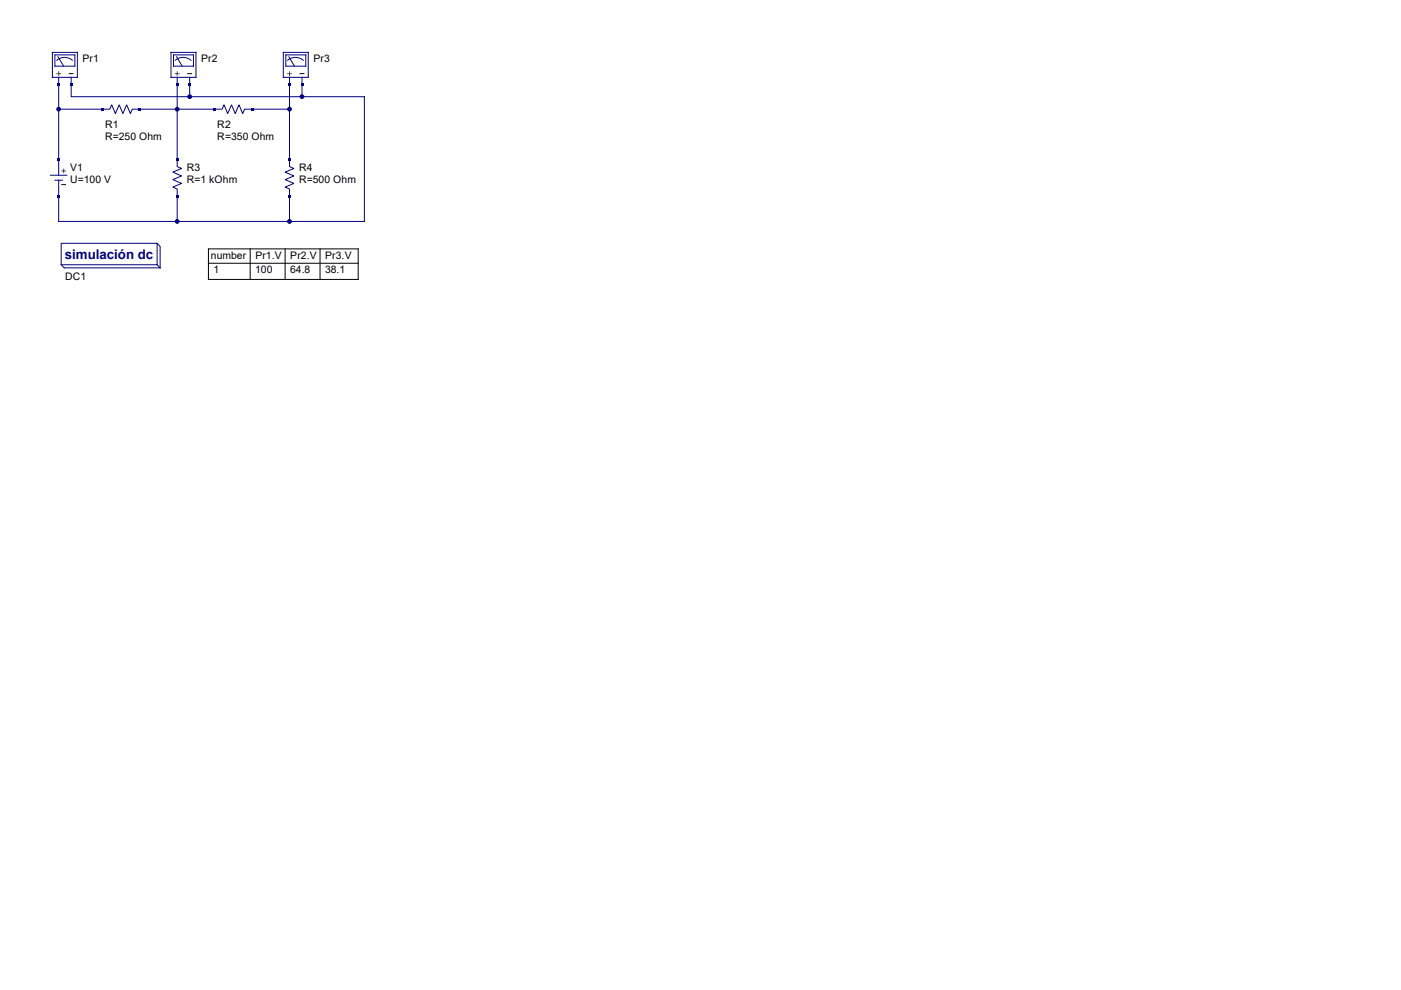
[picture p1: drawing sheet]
<svg xmlns="http://www.w3.org/2000/svg" width="297mm" height="210mm" viewBox="0 0 297 210" stroke-linecap="round" stroke-linejoin="round" font-family="sans-serif">
<g fill="none" stroke="#000080" stroke-width=".21">
<path d="M11.1 11.1h5.3v5.3h-5.3zM11.6 11.6h4.3v2.4h-4.3zM12 12.8a2.53 2.53 0 0 1 3.3 0M12.3 12l1.2 2M12.4 16.4v20.8M15.1 16.4v4.1h25.1M36.3 11.1h5.2v5.3h-5.2zM36.8 11.6h4.2v2.4h-4.2zM37.2 12.8a2.56 2.56 0 0 1 3.3 0M37.4 12l1.2 2M37.6 16.4v18.9l.9 .4-1.9 .8 1.9 .8-1.9 .8 1.9 .8-1.9 .8 1 .4v6.9M40.2 16.4v4.1"/>
<path d="M60.1 11.1h5.3v5.3h-5.3zM60.6 11.6h4.2v2.4h-4.2zM61 12.8a2.56 2.56 0 0 1 3.3 0M61.3 12l1.1 2M61.4 16.4v6.8M64 16.4v4.1M10.7 37.2h3.5M11.6 38.2h1.6M12.4 23.2h10.9l.4-1 .8 1.9 .8-1.9 .8 1.9 .8-1.9 .7 1.9 .4-.9h19.1l.4-1 .8 1.9 .8-1.9 .8 1.9 .8-1.9 .8 1.9 .4-.9h9.5v12.1l.9 .4-1.9 .8 1.9 .8-1.9 .8 1.9 .8-1.9 .8 1 .4v6.9M40.2 20.5h37.1v26.5h-64.9v-8.8M13 51.6h20.3v4.6h-20.3zM13 56.2l.6 .6h20.3"/>
<path d="M33.3 51.6l.6 .7v4.5M33.3 56.2l.6 .6"/>
</g>
<path d="M12 15.6h.8M12.4 15.2v.8M37.2 15.6h.8M37.6 15.2v.8M61 15.6h.8M61.4 15.2v.8M13.1 36.3h.8M13.5 35.9v.7" fill="none" stroke="#f00" stroke-width=".21"/>
<path d="M14.7 15.6h.8M39.8 15.6h.8M63.6 15.6h.8M13.1 39.2h.8" fill="none" stroke="#000" stroke-width=".21"/>
<g fill="#000080">
<path d="M21.4 22.9h.6v.5h-.6z"/>
<path d="M29.4 22.9h.5v.5h-.5z"/>
<path d="M37.3 41.4h.5v.5h-.5z"/>
<path d="M37.3 33.5h.5v.5h-.5z"/>
<path d="M45.3 22.9h.5v.5h-.5z"/>
<path d="M53.2 22.9h.5v.5h-.5z"/>
<path d="M61.1 41.4h.6v.5h-.6z"/>
<path d="M61.1 33.5h.6v.5h-.6z"/>
<path d="M12.2 33.5h.5v.5h-.5z"/>
<path d="M12.2 41.4h.5v.5h-.5z"/>
</g>
<circle cx="12.4" cy="23.2" r=".4" fill="#000080"/>
<circle cx="12.4" cy="23.2" r=".4" fill="none" stroke="#000080" stroke-width=".21"/>
<circle cx="37.6" cy="23.2" r=".4" fill="#000080"/>
<circle cx="37.6" cy="23.2" r=".4" fill="none" stroke="#000080" stroke-width=".21"/>
<circle cx="61.4" cy="23.2" r=".4" fill="#000080"/>
<circle cx="61.4" cy="23.2" r=".4" fill="none" stroke="#000080" stroke-width=".21"/>
<circle cx="61.4" cy="47" r=".4" fill="#000080"/>
<circle cx="61.4" cy="47" r=".4" fill="none" stroke="#000080" stroke-width=".21"/>
<circle cx="37.6" cy="47" r=".4" fill="#000080"/>
<circle cx="37.6" cy="47" r=".4" fill="none" stroke="#000080" stroke-width=".21"/>
<g fill="#000080">
<path d="M12.2 17.6h.5v.5h-.5z"/>
<path d="M14.8 17.6h.5v.5h-.5z"/>
<path d="M37.3 17.6h.5v.5h-.5z"/>
<path d="M40 17.6h.5v.5h-.5z"/>
<path d="M61.1 17.6h.6v.5h-.6z"/>
<path d="M63.8 17.6h.5v.5h-.5z"/>
</g>
<circle cx="40.2" cy="20.5" r=".4" fill="#000080"/>
<circle cx="40.2" cy="20.5" r=".4" fill="none" stroke="#000080" stroke-width=".21"/>
<circle cx="64" cy="20.5" r=".4" fill="#000080"/>
<circle cx="64" cy="20.5" r=".4" fill="none" stroke="#000080" stroke-width=".21"/>
<path d="M44.2 52.8h31.7v6.5h-31.7zM44.2 55.8h31.7M53 52.8v6.5M60.4 52.8v6.5M67.9 52.8v6.5" fill="none" stroke="#000" stroke-width=".21"/>
<text font-size="2.8" fill="#000080" x="13.8" y="54.9">simulación dc</text>
<g font-size="2.2">
<text x="17.5" y="13.1">Pr1</text>
<text x="42.6" y="13.1">Pr2</text>
<text x="66.5" y="13.1">Pr3</text>
<text x="22.3" y="27.1">R1</text>
<text x="22.3" y="29.6">R=250 Ohm</text>
<text x="46.1" y="27.1">R2</text>
<text x="46.1" y="29.6">R=350 Ohm</text>
<text x="14.9" y="36.2">V1</text>
<text x="14.9" y="38.8">U=100 V</text>
<text x="39.6" y="36.2">R3</text>
<text x="39.6" y="38.8">R=1 kOhm</text>
<text x="63.4" y="36.2">R4</text>
<text x="63.4" y="38.8">R=500 Ohm</text>
<text x="13.8" y="59.4">DC1</text>
<text x="44.7" y="55">number</text>
<text x="45.3" y="57.9">1</text>
<text x="54.1" y="57.9">100</text>
<text x="54.1" y="55">Pr1.V</text>
<text x="61.5" y="57.9">64.8</text>
<text x="61.5" y="55">Pr2.V</text>
<text x="68.9" y="57.9">38.1</text>
<text x="69" y="55">Pr3.V</text>
</g>
</svg>
